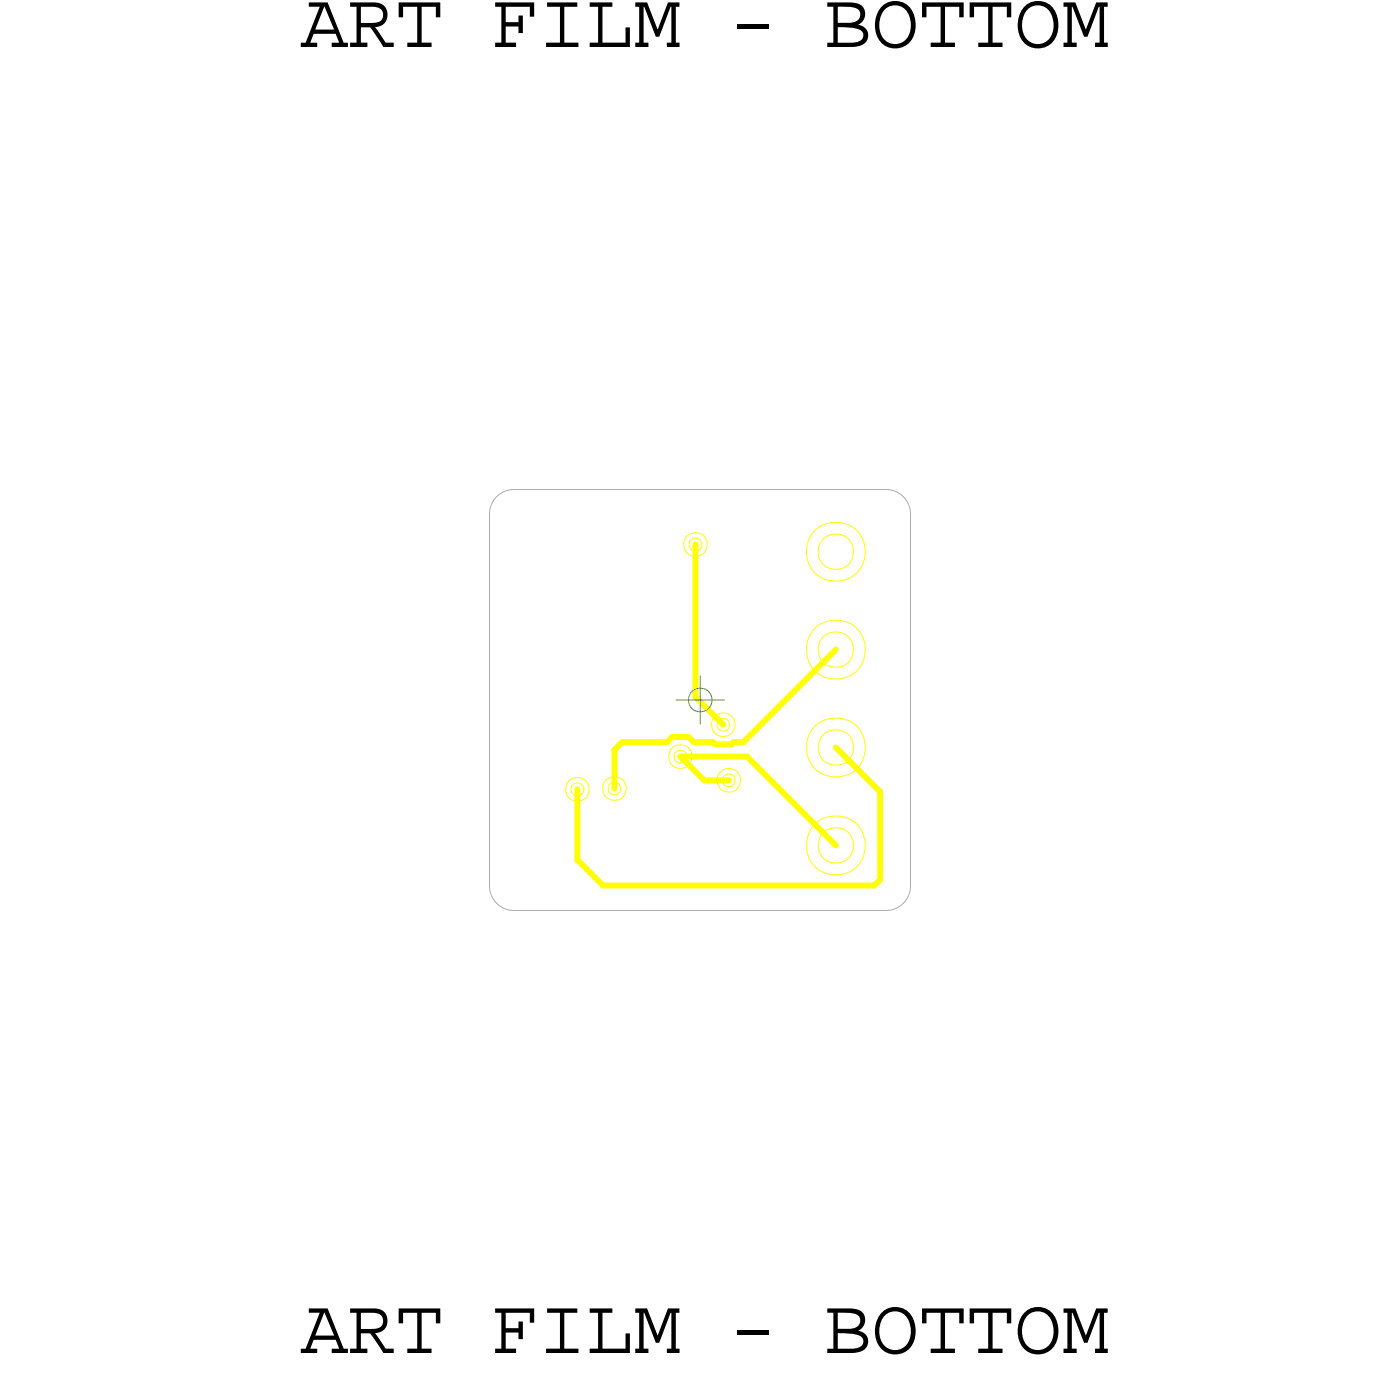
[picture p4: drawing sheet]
<svg xmlns="http://www.w3.org/2000/svg" width="36mm" height="36mm" viewBox="0 0 36 36" stroke-linecap="round" stroke-linejoin="round" font-family="sans-serif">
<!-- layer: Board Outline -->
<path d="M12.7 13.3v9.7zM13.3 12.7h9.7zM13.3 12.7l-.4 .2-.2 .4M23 12.7l.4 .2 .2 .4M23.6 13.3v9.7zM12.7 23l.2 .4 .4 .2M13.3 23.6h9.7zM23.6 23l-.2 .4-.4 .2" fill="none" stroke="#acacac" stroke-width=".03"/>
<!-- layer: Nets -->
<g fill="none" stroke="#ff0" stroke-width=".03">
<path d="M17.4 19.4l.3-.1 .2 .1 .1 .2-.1 .2-.2 .1-.3-.1-.1-.2zM17.5 19.5h.2h.1v.2l-.1 .1-.2-.1zM17.8 13.9l.2-.1 .3 .1v.2v.2l-.3 .1-.2-.1-.1-.2zM17.9 14h.1h.2v.2l-.2 .1-.1-.1zM18.5 18.6l.3-.1 .2 .1 .1 .2-.1 .2-.2 .1-.3-.1v-.2zM18.6 18.7l.2-.1 .1 .1v.2l-.1 .1-.2-.1zM14.8 20.3l.2-.1 .2 .1 .1 .2-.1 .2-.2 .1-.2-.1-.1-.2zM14.8 20.4l.2-.1 .1 .1v.2h-.1h-.2zM15.7 20.2h.2h.3v.3v.2l-.3 .1-.2-.1-.1-.2zM15.8 20.4l.1-.1 .2 .1v.1l-.2 .1-.1-.1zM18.7 20l.2-.1 .2 .1 .1 .2-.1 .3h-.2h-.2l-.1-.3zM18.8 20.2l.1-.1 .2 .1v.1l-.2 .1-.1-.1z"/>
<circle cx="21.7" cy="16.9" r=".46"/>
<circle cx="21.7" cy="14.3" r=".46"/>
<circle cx="21.7" cy="19.4" r=".46"/>
<circle cx="21.7" cy="19.4" r=".77"/>
<circle cx="21.7" cy="16.9" r=".77"/>
<circle cx="21.7" cy="14.3" r=".77"/>
<circle cx="21.7" cy="21.9" r=".46"/>
<circle cx="21.7" cy="21.9" r=".77"/>
</g>
<g fill="none" stroke="#ff0" stroke-width=".15">
<path d="M15.9 19.5v1zM15.9 19.5l.2-.2zM16.1 19.3h1.2zM17.3 19.3l.1-.2zM17.4 19.1h.5zM17.7 19.6l.6 .6zM17.7 19.6h1.7zM17.9 19.1l.1 .2zM18 19.3h.5zM18 18.1l.8 .7zM18 14.1v4zM18.5 19.3h.1z"/>
<path d="M18.6 19.3h.4zM19 19.3h.1M19 19.3h.3zM19.3 19.3l2.4-2.4zM19.4 19.6l2.3 2.3zM21.7 19.4l1.1 1.1zM15 20.5v1.8zM15 22.3l.6 .7zM15.6 23h7.1zM18.3 20.2h.6zM22.8 22.8l-.1 .2zM22.8 20.5v2.3z"/>
</g>
<!-- layer: Drawing Origin -->
<path d="M17.5 18.2h1.3M17.9 18l.3-.1 .2 .1 .1 .2-.1 .2-.2 .1-.3-.1v-.2zM18.2 17.5v1.3" fill="none" stroke="#638b3a" stroke-width=".03"/>
<g font-size="2.1">
<text x="7.8" y="1.2">ART FILM - BOTTOM</text>
<text x="7.8" y="35.1">ART FILM - BOTTOM</text>
</g>
</svg>
